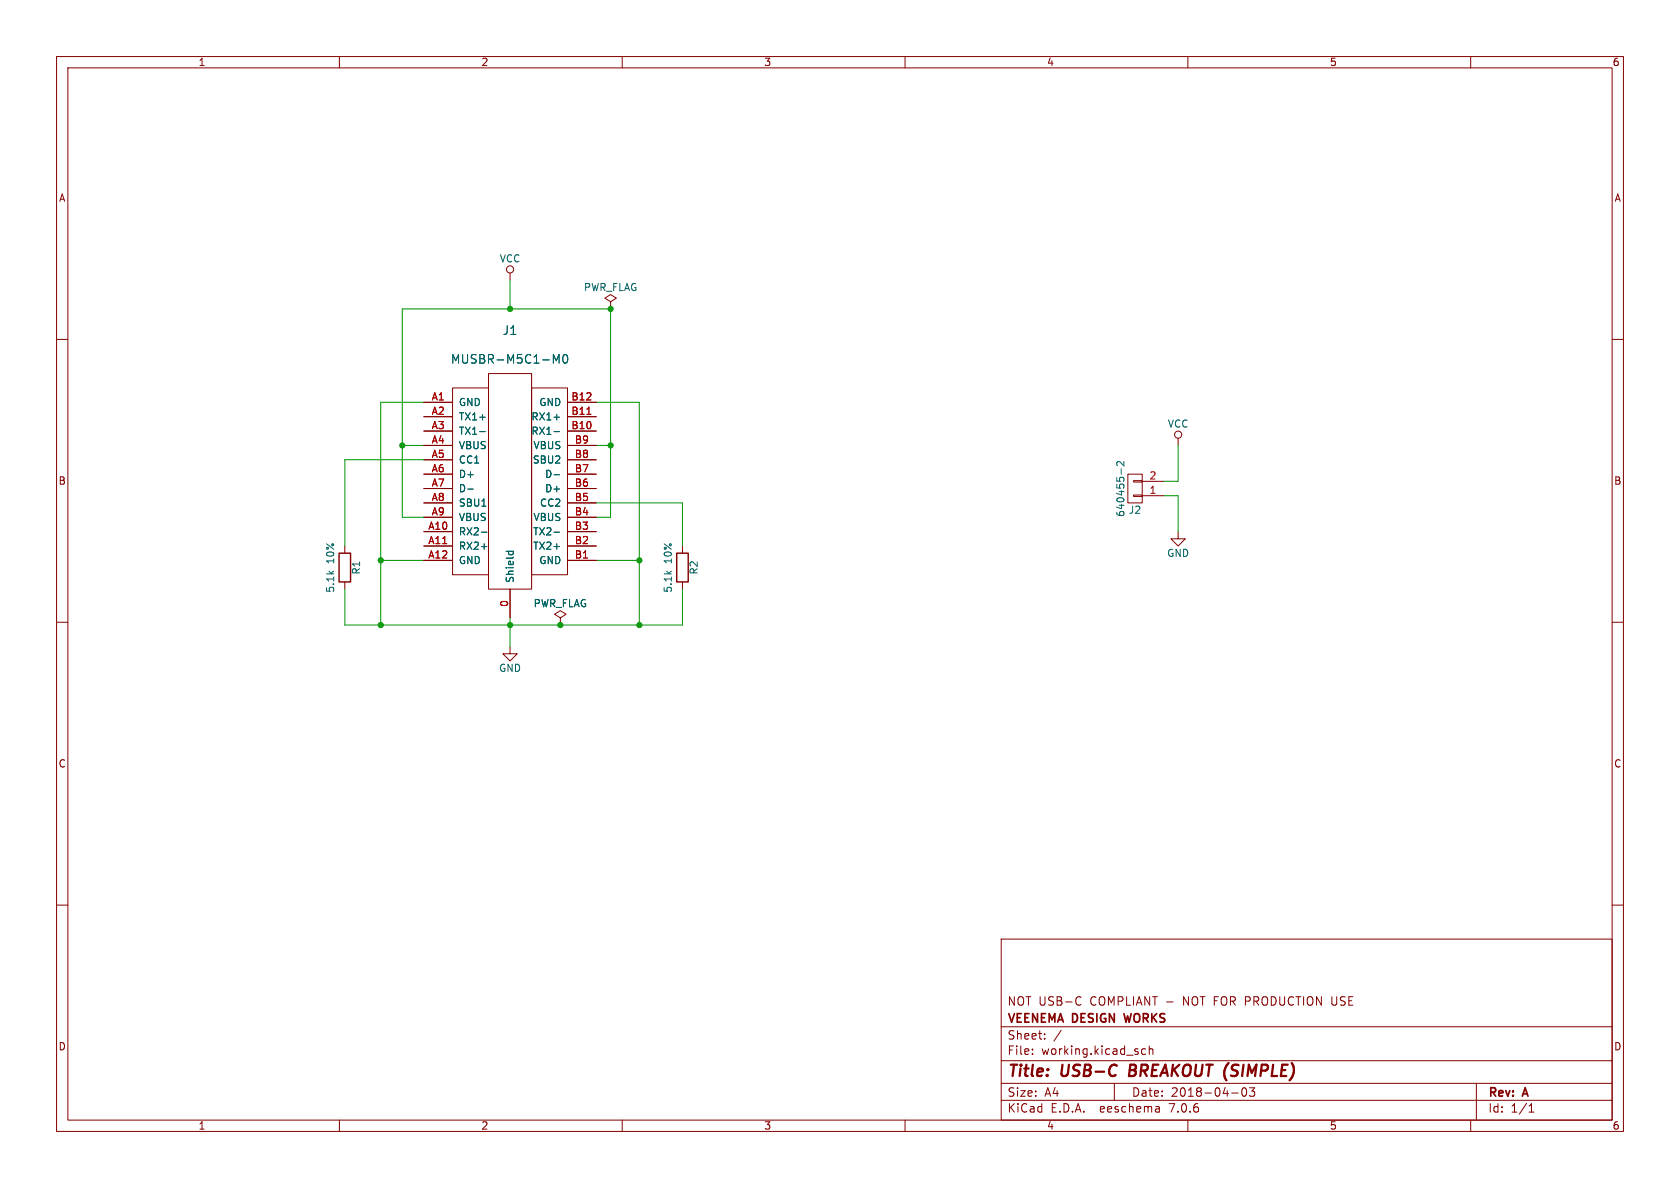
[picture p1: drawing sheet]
(kicad_sch (version 20230121) (generator eeschema)

 (paper "A4")

 (title_block
  (title "USB-C BREAKOUT (SIMPLE)")
  (date "2018-04-03")
  (rev "A")
  (company "VEENEMA DESIGN WORKS")
  (comment 1 "NOT USB-C COMPLIANT - NOT FOR PRODUCTION USE"))

 (lib_symbols
  (symbol "USB-C_Breakout-rescue:CONN_01X02" (pin_names (offset 1.016) hide) (in_bom yes) (on_board yes)
   (property "Reference" "J" (at 0 3.81 0) (effects (font (size 1.27 1.27))))
   (property "Value" "CONN_01X02" (at 2.54 0 90) (effects (font (size 1.27 1.27))))
   (property "Footprint" "" (at 0 0 0) (effects (font (size 1.27 1.27)) hide))
   (property "Datasheet" "" (at 0 0 0) (effects (font (size 1.27 1.27)) hide))
   (symbol "CONN_01X02_0_1"
    (rectangle (start -1.27 -1.143) (end 0.254 -1.397) (stroke (width 0) (type solid)) (fill (type none)))
    (rectangle (start -1.27 1.397) (end 0.254 1.143) (stroke (width 0) (type solid)) (fill (type none)))
    (rectangle (start -1.27 2.54) (end 1.27 -2.54) (stroke (width 0) (type solid)) (fill (type none))))
   (symbol "CONN_01X02_1_1"
    (pin passive line (at -5.08 1.27 0) (length 3.81) (name "P1" (effects (font (size 1.27 1.27)))) (number "1" (effects (font (size 1.27 1.27)))))
    (pin passive line (at -5.08 -1.27 0) (length 3.81) (name "P2" (effects (font (size 1.27 1.27)))) (number "2" (effects (font (size 1.27 1.27)))))))
  (symbol "USB-C_Breakout-rescue:GND" (power) (pin_names (offset 0)) (in_bom yes) (on_board yes)
   (property "Reference" "#PWR" (at 0 -6.35 0) (effects (font (size 1.27 1.27)) hide))
   (property "Value" "GND" (at 0 -3.81 0) (effects (font (size 1.27 1.27))))
   (property "Footprint" "" (at 0 0 0) (effects (font (size 1.27 1.27)) hide))
   (property "Datasheet" "" (at 0 0 0) (effects (font (size 1.27 1.27)) hide))
   (symbol "GND_0_1"
    (polyline (pts (xy 0 0) (xy 0 -1.27) (xy 1.27 -1.27) (xy 0 -2.54) (xy -1.27 -1.27) (xy 0 -1.27)) (stroke (width 0) (type solid)) (fill (type none))))
   (symbol "GND_1_1"
    (pin power_in line (at 0 0 270) (length 0) hide (name "GND" (effects (font (size 1.27 1.27)))) (number "1" (effects (font (size 1.27 1.27)))))))
  (symbol "USB-C_Breakout-rescue:PWR_FLAG" (power) (pin_numbers hide) (pin_names (offset 0) hide) (in_bom yes) (on_board yes)
   (property "Reference" "#FLG" (at 0 1.905 0) (effects (font (size 1.27 1.27)) hide))
   (property "Value" "PWR_FLAG" (at 0 3.81 0) (effects (font (size 1.27 1.27))))
   (property "Footprint" "" (at 0 0 0) (effects (font (size 1.27 1.27)) hide))
   (property "Datasheet" "" (at 0 0 0) (effects (font (size 1.27 1.27)) hide))
   (symbol "PWR_FLAG_0_0"
    (pin power_out line (at 0 0 90) (length 0) (name "pwr" (effects (font (size 1.27 1.27)))) (number "1" (effects (font (size 1.27 1.27))))))
   (symbol "PWR_FLAG_0_1"
    (polyline (pts (xy 0 0) (xy 0 1.27) (xy -1.016 1.905) (xy 0 2.54) (xy 1.016 1.905) (xy 0 1.27)) (stroke (width 0) (type solid)) (fill (type none)))))
  (symbol "USB-C_Breakout-rescue:R" (pin_numbers hide) (pin_names (offset 0)) (in_bom yes) (on_board yes)
   (property "Reference" "R" (at 2.032 0 90) (effects (font (size 1.27 1.27))))
   (property "Value" "R" (at 0 0 90) (effects (font (size 1.27 1.27))))
   (property "Footprint" "" (at -1.778 0 90) (effects (font (size 1.27 1.27)) hide))
   (property "Datasheet" "" (at 0 0 0) (effects (font (size 1.27 1.27)) hide))
   (symbol "R_0_1"
    (rectangle (start -1.016 -2.54) (end 1.016 2.54) (stroke (width 0.254) (type solid)) (fill (type none))))
   (symbol "R_1_1"
    (pin passive line (at 0 3.81 270) (length 1.27) (name "~" (effects (font (size 1.27 1.27)))) (number "1" (effects (font (size 1.27 1.27)))))
    (pin passive line (at 0 -3.81 90) (length 1.27) (name "~" (effects (font (size 1.27 1.27)))) (number "2" (effects (font (size 1.27 1.27)))))))
  (symbol "USB-C_Breakout-rescue:USB_TYPE_C" (pin_names (offset 1.016)) (in_bom yes) (on_board yes)
   (property "Reference" "J" (at 0 26.67 0) (effects (font (size 1.524 1.524))))
   (property "Value" "USB_TYPE_C" (at 0 21.59 0) (effects (font (size 1.524 1.524))))
   (property "Footprint" "" (at 0 0 0) (effects (font (size 1.524 1.524))))
   (property "Datasheet" "" (at 0 0 0) (effects (font (size 1.524 1.524))))
   (symbol "USB_TYPE_C_0_1"
    (rectangle (start -3.81 16.51) (end -10.16 -16.51) (stroke (width 0) (type solid)) (fill (type none)))
    (rectangle (start -3.81 19.05) (end 3.81 -19.05) (stroke (width 0) (type solid)) (fill (type none)))
    (rectangle (start 3.81 16.51) (end 3.81 16.51) (stroke (width 0) (type solid)) (fill (type none)))
    (rectangle (start 3.81 16.51) (end 10.16 -16.51) (stroke (width 0) (type solid)) (fill (type none))))
   (symbol "USB_TYPE_C_1_1"
    (pin passive line (at 0 -24.13 90) (length 5.08) (name "Shield" (effects (font (size 1.27 1.27)))) (number "0" (effects (font (size 1.27 1.27)))))
    (pin input line (at -15.24 13.97 0) (length 5.08) (name "GND" (effects (font (size 1.27 1.27)))) (number "A1" (effects (font (size 1.27 1.27)))))
    (pin input line (at -15.24 -8.89 0) (length 5.08) (name "RX2-" (effects (font (size 1.27 1.27)))) (number "A10" (effects (font (size 1.27 1.27)))))
    (pin input line (at -15.24 -11.43 0) (length 5.08) (name "RX2+" (effects (font (size 1.27 1.27)))) (number "A11" (effects (font (size 1.27 1.27)))))
    (pin input line (at -15.24 -13.97 0) (length 5.08) (name "GND" (effects (font (size 1.27 1.27)))) (number "A12" (effects (font (size 1.27 1.27)))))
    (pin input line (at -15.24 11.43 0) (length 5.08) (name "TX1+" (effects (font (size 1.27 1.27)))) (number "A2" (effects (font (size 1.27 1.27)))))
    (pin input line (at -15.24 8.89 0) (length 5.08) (name "TX1-" (effects (font (size 1.27 1.27)))) (number "A3" (effects (font (size 1.27 1.27)))))
    (pin input line (at -15.24 6.35 0) (length 5.08) (name "VBUS" (effects (font (size 1.27 1.27)))) (number "A4" (effects (font (size 1.27 1.27)))))
    (pin bidirectional line (at -15.24 3.81 0) (length 5.08) (name "CC1" (effects (font (size 1.27 1.27)))) (number "A5" (effects (font (size 1.27 1.27)))))
    (pin input line (at -15.24 1.27 0) (length 5.08) (name "D+" (effects (font (size 1.27 1.27)))) (number "A6" (effects (font (size 1.27 1.27)))))
    (pin input line (at -15.24 -1.27 0) (length 5.08) (name "D-" (effects (font (size 1.27 1.27)))) (number "A7" (effects (font (size 1.27 1.27)))))
    (pin input line (at -15.24 -3.81 0) (length 5.08) (name "SBU1" (effects (font (size 1.27 1.27)))) (number "A8" (effects (font (size 1.27 1.27)))))
    (pin input line (at -15.24 -6.35 0) (length 5.08) (name "VBUS" (effects (font (size 1.27 1.27)))) (number "A9" (effects (font (size 1.27 1.27)))))
    (pin input line (at 15.24 -13.97 180) (length 5.08) (name "GND" (effects (font (size 1.27 1.27)))) (number "B1" (effects (font (size 1.27 1.27)))))
    (pin input line (at 15.24 8.89 180) (length 5.08) (name "RX1-" (effects (font (size 1.27 1.27)))) (number "B10" (effects (font (size 1.27 1.27)))))
    (pin input line (at 15.24 11.43 180) (length 5.08) (name "RX1+" (effects (font (size 1.27 1.27)))) (number "B11" (effects (font (size 1.27 1.27)))))
    (pin input line (at 15.24 13.97 180) (length 5.08) (name "GND" (effects (font (size 1.27 1.27)))) (number "B12" (effects (font (size 1.27 1.27)))))
    (pin input line (at 15.24 -11.43 180) (length 5.08) (name "TX2+" (effects (font (size 1.27 1.27)))) (number "B2" (effects (font (size 1.27 1.27)))))
    (pin input line (at 15.24 -8.89 180) (length 5.08) (name "TX2-" (effects (font (size 1.27 1.27)))) (number "B3" (effects (font (size 1.27 1.27)))))
    (pin input line (at 15.24 -6.35 180) (length 5.08) (name "VBUS" (effects (font (size 1.27 1.27)))) (number "B4" (effects (font (size 1.27 1.27)))))
    (pin bidirectional line (at 15.24 -3.81 180) (length 5.08) (name "CC2" (effects (font (size 1.27 1.27)))) (number "B5" (effects (font (size 1.27 1.27)))))
    (pin input line (at 15.24 -1.27 180) (length 5.08) (name "D+" (effects (font (size 1.27 1.27)))) (number "B6" (effects (font (size 1.27 1.27)))))
    (pin input line (at 15.24 1.27 180) (length 5.08) (name "D-" (effects (font (size 1.27 1.27)))) (number "B7" (effects (font (size 1.27 1.27)))))
    (pin input line (at 15.24 3.81 180) (length 5.08) (name "SBU2" (effects (font (size 1.27 1.27)))) (number "B8" (effects (font (size 1.27 1.27)))))
    (pin input line (at 15.24 6.35 180) (length 5.08) (name "VBUS" (effects (font (size 1.27 1.27)))) (number "B9" (effects (font (size 1.27 1.27)))))
    (pin power_out line (at -5.08 40.64 0) (length 5.08) hide (name "GND" (effects (font (size 1.27 1.27)))) (number "G1" (effects (font (size 1.27 1.27)))))
    (pin power_out line (at -5.08 44.45 0) (length 5.08) hide (name "GND" (effects (font (size 1.27 1.27)))) (number "G2" (effects (font (size 1.27 1.27)))))
    (pin power_out line (at -5.08 48.26 0) (length 5.08) hide (name "GND" (effects (font (size 1.27 1.27)))) (number "G3" (effects (font (size 1.27 1.27)))))
    (pin power_out line (at -5.08 52.07 0) (length 5.08) hide (name "GND" (effects (font (size 1.27 1.27)))) (number "G4" (effects (font (size 1.27 1.27)))))
    (pin power_out line (at -5.08 55.88 0) (length 5.08) hide (name "GND" (effects (font (size 1.27 1.27)))) (number "G5" (effects (font (size 1.27 1.27)))))
    (pin power_out line (at -5.08 59.69 0) (length 5.08) hide (name "GND" (effects (font (size 1.27 1.27)))) (number "G6" (effects (font (size 1.27 1.27)))))))
  (symbol "USB-C_Breakout-rescue:VCC" (power) (pin_names (offset 0)) (in_bom yes) (on_board yes)
   (property "Reference" "#PWR" (at 0 -3.81 0) (effects (font (size 1.27 1.27)) hide))
   (property "Value" "VCC" (at 0 3.81 0) (effects (font (size 1.27 1.27))))
   (property "Footprint" "" (at 0 0 0) (effects (font (size 1.27 1.27)) hide))
   (property "Datasheet" "" (at 0 0 0) (effects (font (size 1.27 1.27)) hide))
   (symbol "VCC_0_1"
    (polyline (pts (xy 0 0) (xy 0 1.27)) (stroke (width 0) (type solid)) (fill (type none)))
    (circle (center 0 1.905) (radius 0.635) (stroke (width 0) (type solid)) (fill (type none))))
   (symbol "VCC_1_1"
    (pin power_in line (at 0 0 90) (length 0) hide (name "VCC" (effects (font (size 1.27 1.27)))) (number "1" (effects (font (size 1.27 1.27))))))))

 (junction (at 71.12 78.74) (diameter 0) (color 0 0 0 0))
 (junction (at 107.95 78.74) (diameter 0) (color 0 0 0 0))
 (junction (at 67.31 110.49) (diameter 0) (color 0 0 0 0))
 (junction (at 90.17 110.49) (diameter 0) (color 0 0 0 0))
 (junction (at 113.03 110.49) (diameter 0) (color 0 0 0 0))
 (junction (at 113.03 99.06) (diameter 0) (color 0 0 0 0))
 (junction (at 99.06 110.49) (diameter 0) (color 0 0 0 0))
 (junction (at 67.31 99.06) (diameter 0) (color 0 0 0 0))
 (junction (at 107.95 54.61) (diameter 0) (color 0 0 0 0))
 (junction (at 90.17 54.61) (diameter 0) (color 0 0 0 0))

 (wire (pts (xy 99.06 110.49) (xy 113.03 110.49)) (stroke (width 0) (type default)))
 (wire (pts (xy 67.31 99.06) (xy 67.31 110.49)) (stroke (width 0) (type default)))
 (wire (pts (xy 107.95 91.44) (xy 105.41 91.44)) (stroke (width 0) (type default)))
 (wire (pts (xy 205.74 87.63) (xy 208.28 87.63)) (stroke (width 0) (type default)))
 (wire (pts (xy 105.41 71.12) (xy 113.03 71.12)) (stroke (width 0) (type default)))
 (wire (pts (xy 71.12 54.61) (xy 90.17 54.61)) (stroke (width 0) (type default)))
 (wire (pts (xy 107.95 78.74) (xy 107.95 91.44)) (stroke (width 0) (type default)))
 (wire (pts (xy 67.31 71.12) (xy 67.31 99.06)) (stroke (width 0) (type default)))
 (wire (pts (xy 120.65 88.9) (xy 120.65 96.52)) (stroke (width 0) (type default)))
 (wire (pts (xy 205.74 85.09) (xy 208.28 85.09)) (stroke (width 0) (type default)))
 (wire (pts (xy 60.96 104.14) (xy 60.96 110.49)) (stroke (width 0) (type default)))
 (wire (pts (xy 74.93 78.74) (xy 71.12 78.74)) (stroke (width 0) (type default)))
 (wire (pts (xy 90.17 54.61) (xy 90.17 49.53)) (stroke (width 0) (type default)))
 (wire (pts (xy 90.17 110.49) (xy 99.06 110.49)) (stroke (width 0) (type default)))
 (wire (pts (xy 208.28 85.09) (xy 208.28 78.74)) (stroke (width 0) (type default)))
 (wire (pts (xy 71.12 54.61) (xy 71.12 78.74)) (stroke (width 0) (type default)))
 (wire (pts (xy 74.93 81.28) (xy 60.96 81.28)) (stroke (width 0) (type default)))
 (wire (pts (xy 105.41 78.74) (xy 107.95 78.74)) (stroke (width 0) (type default)))
 (wire (pts (xy 71.12 78.74) (xy 71.12 91.44)) (stroke (width 0) (type default)))
 (wire (pts (xy 74.93 99.06) (xy 67.31 99.06)) (stroke (width 0) (type default)))
 (wire (pts (xy 113.03 99.06) (xy 113.03 110.49)) (stroke (width 0) (type default)))
 (wire (pts (xy 113.03 110.49) (xy 120.65 110.49)) (stroke (width 0) (type default)))
 (wire (pts (xy 90.17 109.22) (xy 90.17 110.49)) (stroke (width 0) (type default)))
 (wire (pts (xy 105.41 99.06) (xy 113.03 99.06)) (stroke (width 0) (type default)))
 (wire (pts (xy 107.95 54.61) (xy 107.95 78.74)) (stroke (width 0) (type default)))
 (wire (pts (xy 67.31 71.12) (xy 74.93 71.12)) (stroke (width 0) (type default)))
 (wire (pts (xy 67.31 110.49) (xy 90.17 110.49)) (stroke (width 0) (type default)))
 (wire (pts (xy 120.65 110.49) (xy 120.65 104.14)) (stroke (width 0) (type default)))
 (wire (pts (xy 208.28 87.63) (xy 208.28 93.98)) (stroke (width 0) (type default)))
 (wire (pts (xy 105.41 88.9) (xy 120.65 88.9)) (stroke (width 0) (type default)))
 (wire (pts (xy 90.17 54.61) (xy 107.95 54.61)) (stroke (width 0) (type default)))
 (wire (pts (xy 113.03 71.12) (xy 113.03 99.06)) (stroke (width 0) (type default)))
 (wire (pts (xy 60.96 81.28) (xy 60.96 96.52)) (stroke (width 0) (type default)))
 (wire (pts (xy 71.12 91.44) (xy 74.93 91.44)) (stroke (width 0) (type default)))
 (wire (pts (xy 60.96 110.49) (xy 67.31 110.49)) (stroke (width 0) (type default)))
 (wire (pts (xy 90.17 110.49) (xy 90.17 114.3)) (stroke (width 0) (type default)))

 (symbol (lib_id "USB-C_Breakout-rescue:USB_TYPE_C") (at 90.17 85.09 0) (unit 1) (in_bom yes) (on_board yes) (dnp no)
  (property "Reference" "J1" (at 90.17 58.42 0) (effects (font (size 1.524 1.524))))
  (property "Value" "MUSBR-M5C1-M0" (at 90.17 63.5 0) (effects (font (size 1.524 1.524))))
  (property "Footprint" "MUSBR-M5C1-X0:MUSBR-M5C1-X0" (at 90.17 85.09 0) (effects (font (size 1.524 1.524)) hide))
  (property "Datasheet" "" (at 90.17 85.09 0) (effects (font (size 1.524 1.524)))) (pin "0") (pin "A1") (pin "A10") (pin "A11") (pin "A12") (pin "A2") (pin "A3") (pin "A4") (pin "A5") (pin "A6") (pin "A7") (pin "A8") (pin "A9") (pin "B1") (pin "B10") (pin "B11") (pin "B12") (pin "B2") (pin "B3") (pin "B4") (pin "B5") (pin "B6") (pin "B7") (pin "B8") (pin "B9") (pin "G1") (pin "G2") (pin "G3") (pin "G4") (pin "G5") (pin "G6"))

 (symbol (lib_id "USB-C_Breakout-rescue:CONN_01X02") (at 200.66 86.36 180) (unit 1) (in_bom yes) (on_board yes) (dnp no)
  (property "Reference" "J2" (at 200.66 90.17 0) (effects (font (size 1.27 1.27))))
  (property "Value" "640455-2" (at 198.12 86.36 90) (effects (font (size 1.27 1.27))))
  (property "Footprint" "640455-2:640455-2" (at 200.66 86.36 0) (effects (font (size 1.27 1.27)) hide))
  (property "Datasheet" "" (at 200.66 86.36 0) (effects (font (size 1.27 1.27)) hide)) (pin "1") (pin "2"))

 (symbol (lib_id "USB-C_Breakout-rescue:R") (at 120.65 100.33 0) (unit 1) (in_bom yes) (on_board yes) (dnp no)
  (property "Reference" "R2" (at 122.682 100.33 90) (effects (font (size 1.27 1.27))))
  (property "Value" "5.1k 10%" (at 118.11 100.33 90) (effects (font (size 1.27 1.27))))
  (property "Footprint" "Resistors_SMD:R_0805" (at 118.872 100.33 90) (effects (font (size 1.27 1.27)) hide))
  (property "Datasheet" "" (at 120.65 100.33 0) (effects (font (size 1.27 1.27)) hide)) (pin "1") (pin "2"))

 (symbol (lib_id "USB-C_Breakout-rescue:VCC") (at 90.17 49.53 0) (unit 1) (in_bom yes) (on_board yes) (dnp no)
  (property "Reference" "#PWR01" (at 90.17 53.34 0) (effects (font (size 1.27 1.27)) hide))
  (property "Value" "VCC" (at 90.17 45.72 0) (effects (font (size 1.27 1.27))))
  (property "Footprint" "" (at 90.17 49.53 0) (effects (font (size 1.27 1.27)) hide))
  (property "Datasheet" "" (at 90.17 49.53 0) (effects (font (size 1.27 1.27)) hide)) (pin "1"))

 (symbol (lib_id "USB-C_Breakout-rescue:GND") (at 90.17 114.3 0) (unit 1) (in_bom yes) (on_board yes) (dnp no)
  (property "Reference" "#PWR02" (at 90.17 120.65 0) (effects (font (size 1.27 1.27)) hide))
  (property "Value" "GND" (at 90.17 118.11 0) (effects (font (size 1.27 1.27))))
  (property "Footprint" "" (at 90.17 114.3 0) (effects (font (size 1.27 1.27)) hide))
  (property "Datasheet" "" (at 90.17 114.3 0) (effects (font (size 1.27 1.27)) hide)) (pin "1"))

 (symbol (lib_id "USB-C_Breakout-rescue:VCC") (at 208.28 78.74 0) (unit 1) (in_bom yes) (on_board yes) (dnp no)
  (property "Reference" "#PWR03" (at 208.28 82.55 0) (effects (font (size 1.27 1.27)) hide))
  (property "Value" "VCC" (at 208.28 74.93 0) (effects (font (size 1.27 1.27))))
  (property "Footprint" "" (at 208.28 78.74 0) (effects (font (size 1.27 1.27)) hide))
  (property "Datasheet" "" (at 208.28 78.74 0) (effects (font (size 1.27 1.27)) hide)) (pin "1"))

 (symbol (lib_id "USB-C_Breakout-rescue:GND") (at 208.28 93.98 0) (unit 1) (in_bom yes) (on_board yes) (dnp no)
  (property "Reference" "#PWR04" (at 208.28 100.33 0) (effects (font (size 1.27 1.27)) hide))
  (property "Value" "GND" (at 208.28 97.79 0) (effects (font (size 1.27 1.27))))
  (property "Footprint" "" (at 208.28 93.98 0) (effects (font (size 1.27 1.27)) hide))
  (property "Datasheet" "" (at 208.28 93.98 0) (effects (font (size 1.27 1.27)) hide)) (pin "1"))

 (symbol (lib_id "USB-C_Breakout-rescue:R") (at 60.96 100.33 0) (unit 1) (in_bom yes) (on_board yes) (dnp no)
  (property "Reference" "R1" (at 62.992 100.33 90) (effects (font (size 1.27 1.27))))
  (property "Value" "5.1k 10%" (at 58.42 100.33 90) (effects (font (size 1.27 1.27))))
  (property "Footprint" "Resistors_SMD:R_0805" (at 59.182 100.33 90) (effects (font (size 1.27 1.27)) hide))
  (property "Datasheet" "" (at 60.96 100.33 0) (effects (font (size 1.27 1.27)) hide)) (pin "1") (pin "2"))

 (symbol (lib_id "USB-C_Breakout-rescue:PWR_FLAG") (at 99.06 110.49 0) (unit 1) (in_bom yes) (on_board yes) (dnp no)
  (property "Reference" "#FLG?" (at 99.06 108.585 0) (effects (font (size 1.27 1.27)) hide))
  (property "Value" "PWR_FLAG" (at 99.06 106.68 0) (effects (font (size 1.27 1.27))))
  (property "Footprint" "" (at 99.06 110.49 0) (effects (font (size 1.27 1.27)) hide))
  (property "Datasheet" "" (at 99.06 110.49 0) (effects (font (size 1.27 1.27)) hide)) (pin "1"))

 (symbol (lib_id "USB-C_Breakout-rescue:PWR_FLAG") (at 107.95 54.61 0) (unit 1) (in_bom yes) (on_board yes) (dnp no)
  (property "Reference" "#FLG?" (at 107.95 52.705 0) (effects (font (size 1.27 1.27)) hide))
  (property "Value" "PWR_FLAG" (at 107.95 50.8 0) (effects (font (size 1.27 1.27))))
  (property "Footprint" "" (at 107.95 54.61 0) (effects (font (size 1.27 1.27)) hide))
  (property "Datasheet" "" (at 107.95 54.61 0) (effects (font (size 1.27 1.27)) hide)) (pin "1"))

 (sheet_instances (path "" (page "1"))))
